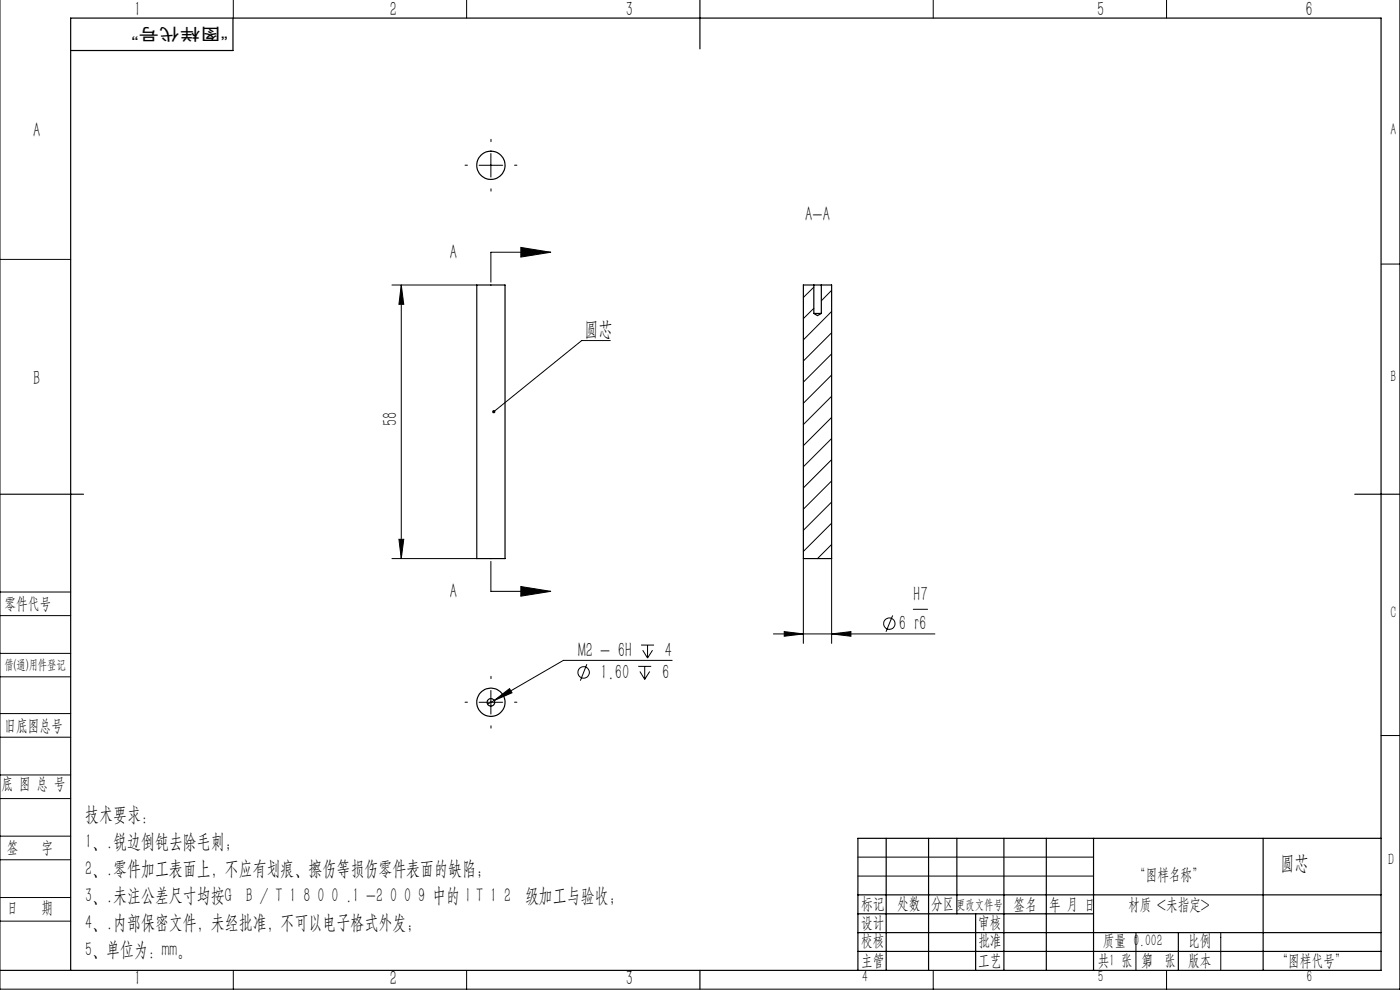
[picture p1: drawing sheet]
<svg xmlns="http://www.w3.org/2000/svg" width="297mm" height="210mm" viewBox="0 0 297 210" stroke-linecap="round" stroke-linejoin="round" font-family="sans-serif">
<g fill="none" stroke="#000" stroke-width=".21">
<path d="M0 -.1v209.9h297v-209.9M49.5 0v3.8M99 0v3.8M198 0v3.8M247.5 0v3.8M101.6 35.1h5M104.1 32.6v5M0 55h15M110.5 52.5l6.3 1-6.3 1zM116.8 53.5h-12.7v6.4M293 56h4M83.1 60.5h18"/>
<path d="M85.1 60.5l.6 4h-1.1zM85.1 60.5v58M129.5 72.2h-6.1l-18.7 15.1M172.6 60.9l-2.2 2.2M172.6 65.4l-2.2 2.2M176.4 61.6l-2.2 2.2M176.4 66.1l-6 6M176.4 70.6l-6 6M176.4 75.1l-6 6M176.4 79.5l-6 6M176.4 84.1l-6 6M176.4 88.5l-6 6"/>
<path d="M176.4 93l-6 6M176.4 97.5l-6 6M83.1 118.5h18M84.6 114.4h1.1l-.6 4.1zM104.1 119.1v6.3h12.7M170.4 118.5v18M176.4 102l-6 6M176.4 106.5l-6 6M176.4 111l-6 6M176.4 115.5l-3 3M176.4 118.5v18M0 138.6h15"/>
<path d="M0 125.6h15M0 130.6h15M110.5 124.4l6.3 1-6.3 1.1zM136 136.8h2.7M136.3 137.9l1.1 1.7M137.4 136.8v2.8M138.4 137.9l-1 1.7M164.1 134.5h34.2M166.4 134l4 .5-4 .5zM176.4 134.5l4.1-.5v1zM189.4 130.6l-1.4 3.4M193.7 129.2h3.1"/>
<path d="M0 143.6h15M0 156.4h15M0 151.4h15M101.6 149h5M104.1 146.5v5M104.8 148.6l3.3-2.5 .5 .9zM104.8 148.6l-1.4 .8M124.5 140.9l-1.4 3.5M135.4 141.3h2.7M135.7 142.4l1.1 1.7M136.8 141.3v2.8M137.8 142.4l-1 1.7"/>
<path d="M142.6 140.1h-23.1l-14.7 8.5M293 156h4M0 169.4h15M0 164.4h15M0 177.4h15M0 182.4h15M0 190.4h15M0 195.4h15M182 181.8h50M182 185.8h50M241 197.8v8M259 197.8v8"/>
<path d="M49.5 205.8v4M99 205.8v4M198 205.8v4M247.5 205.8v4"/>
<circle cx="188.7" cy="132.3" r="1.2"/>
<circle cx="123.8" cy="142.6" r="1.21"/>
</g>
<path d="M99.2 35h-.5M104.2 30v-.5M109.2 35h.5M104.2 40v.5M99.2 149h-.5M104.2 144v-.5M104.2 154v.5M109.2 149h.5" fill="none" stroke="#000" stroke-width=".21" stroke-dasharray="30.5 1.3 1.3 1.3"/>
<g fill="none" stroke="#000" stroke-width=".25">
<path d="M148.5 0v10.4M49.4 3.8v6.9h-34.4M101.1 60.5h6v58h-6zM172.6 66.5h1.6M172.6 60.5h1.6M172.6 60.5h-2.2v58h6v-58h-2.2M172.6 60.5v6M172.6 66.5l.8 .4 .8-.4M174.2 60.5v6M0 104.8h17.7M287.4 104.8h9.6M188 177.8v28"/>
<path d="M197 177.8v28M203 177.8v16M213 177.8v28M222 177.8v28M232 177.8v28M268 177.8v28M293 177.8h-111v28M182 189.8h111M182 193.8h50M182 197.8h111M207 193.8v12M250 197.8v8"/>
<path d="M0 205.8h293v-202h-278v202M148.5 205.8v4M182 201.8h111"/>
<circle cx="104.1" cy="35.1" r="3"/>
<circle cx="104.1" cy="149" r="3"/>
<circle cx="104.2" cy="149" r=".8"/>
</g>
<g fill="#000">
<path d="M104.5 87.1a.35 .35 0 0 1 .5-.1 .35 .35 0 0 1 0 .6 .35 .35 0 0 1-.5 0l.2-.3-.2 .3zM104.8 148.6l3.3-2.5 .5 .9z"/>
<path d="M110.5 52.5l6.3 1-6.3 1zM110.5 124.4l6.3 1-6.3 1.1z"/>
<path d="M85.1 60.5l.6 4h-1.1zM84.6 114.4h1.1l-.6 4.1z"/>
<path d="M176.4 134.5l4.1-.5v1zM166.4 134l4 .5-4 .5z"/>
</g>
<g font-size="4.4">
<text x="28.5" y="3.5">1</text>
<text x="82.7" y="3.5">2</text>
<text x="132.7" y="3.5">3</text>
<text x="232.7" y="3.5">5</text>
<text x="277" y="3.5">6</text>
<text x="7.1" y="29.1">A</text>
<text x="170.8" y="46.9">A-A</text>
<text x="95.4" y="55">A</text>
<text x="123.9" y="71.3">圆芯</text>
<text x="7.1" y="81.6">B</text>
<text x="84.3" y="90.4" transform="rotate(-90 84.3 90.4)">58</text>
<text x="95.4" y="126.9">A</text>
<text x="193.7" y="127.5">H7</text>
<text x="190.7" y="133.6">6 r6</text>
<text x="122.6" y="139.4">M2 - 6H</text>
<text x="127.4" y="143.9">1.60</text>
<text x="140.5" y="143.9">6</text>
<text x="141.1" y="139.4">4</text>
<text x="271.6" y="184.6">圆芯</text>
<text x="28.5" y="208.9">1</text>
<text x="82.7" y="208.9">2</text>
<text x="132.7" y="208.9">3</text>
</g>
<g font-size="4.2">
<text x="18.1" y="174.2">技术要求：</text>
<text x="18.1" y="179.9">1、.锐边倒钝去除毛刺；</text>
<text x="18.1" y="185.6">2、.零件加工表面上，不应有划痕、擦伤等损伤零件表面的缺陷；</text>
<text x="18.1" y="191.4">3、.未注公差尺寸均按G B / T 1 8 0 0 .1 -2 0 0 9 中的 I T 1 2 级加工与验收；</text>
<text x="18.1" y="197.1">4、.内部保密文件，未经批准，不可以电子格式外发；</text>
<text x="18.1" y="202.8">5、单位为：mm。</text>
</g>
<g font-size="3.5">
<text x="48.3" y="6" transform="rotate(-180 48.3 6)">“图样代号”</text>
<text x="295" y="28.5">A</text>
<text x="295" y="81">B</text>
<text x="1" y="129.1">零件代号</text>
<text x="295" y="131">C</text>
<text x="1" y="155">旧底图总号</text>
<text x=".3" y="167.4">底 图 总 号</text>
<text x="1.4" y="180.9">签</text>
<text x="8.8" y="180.9">字</text>
<text x="294.5" y="183.5">D</text>
<text x="240.6" y="186.6">“图样名称”</text>
<text x="1.4" y="193.7">日</text>
<text x="8.8" y="193.7">期</text>
<text x="182.7" y="192.8">标记</text>
<text x="182.7" y="196.8">设计</text>
<text x="190.3" y="192.8">处数</text>
<text x="197.5" y="192.8">分区</text>
<text x="207.5" y="196.8">审核</text>
<text x="215" y="193">签名</text>
<text x="222.6" y="193">年 月 日</text>
<text x="239.3" y="193">材质 &lt;未指定&gt;</text>
<text x="182.7" y="200.8">校核</text>
<text x="207.5" y="200.8">批准</text>
<text x="234" y="200.8">质量 0.002</text>
<text x="252" y="200.8">比例</text>
<text x="182.7" y="205">主管</text>
<text x="182.9" y="208.3">4</text>
<text x="207.5" y="205">工艺</text>
<text x="232.9" y="208.3">5</text>
<text x="232.9" y="205">共 张</text>
<text x="235.3" y="205">1</text>
<text x="242.1" y="205">第1 张</text>
<text x="252" y="205">版本</text>
<text x="270.8" y="205">“图样代号”</text>
<text x="277.1" y="208.3">6</text>
</g>
<g font-size="2.8">
<text x="1" y="141.9">借(通)用件登记</text>
<text x="202.9" y="192.8">更改文件号</text>
</g>
</svg>
